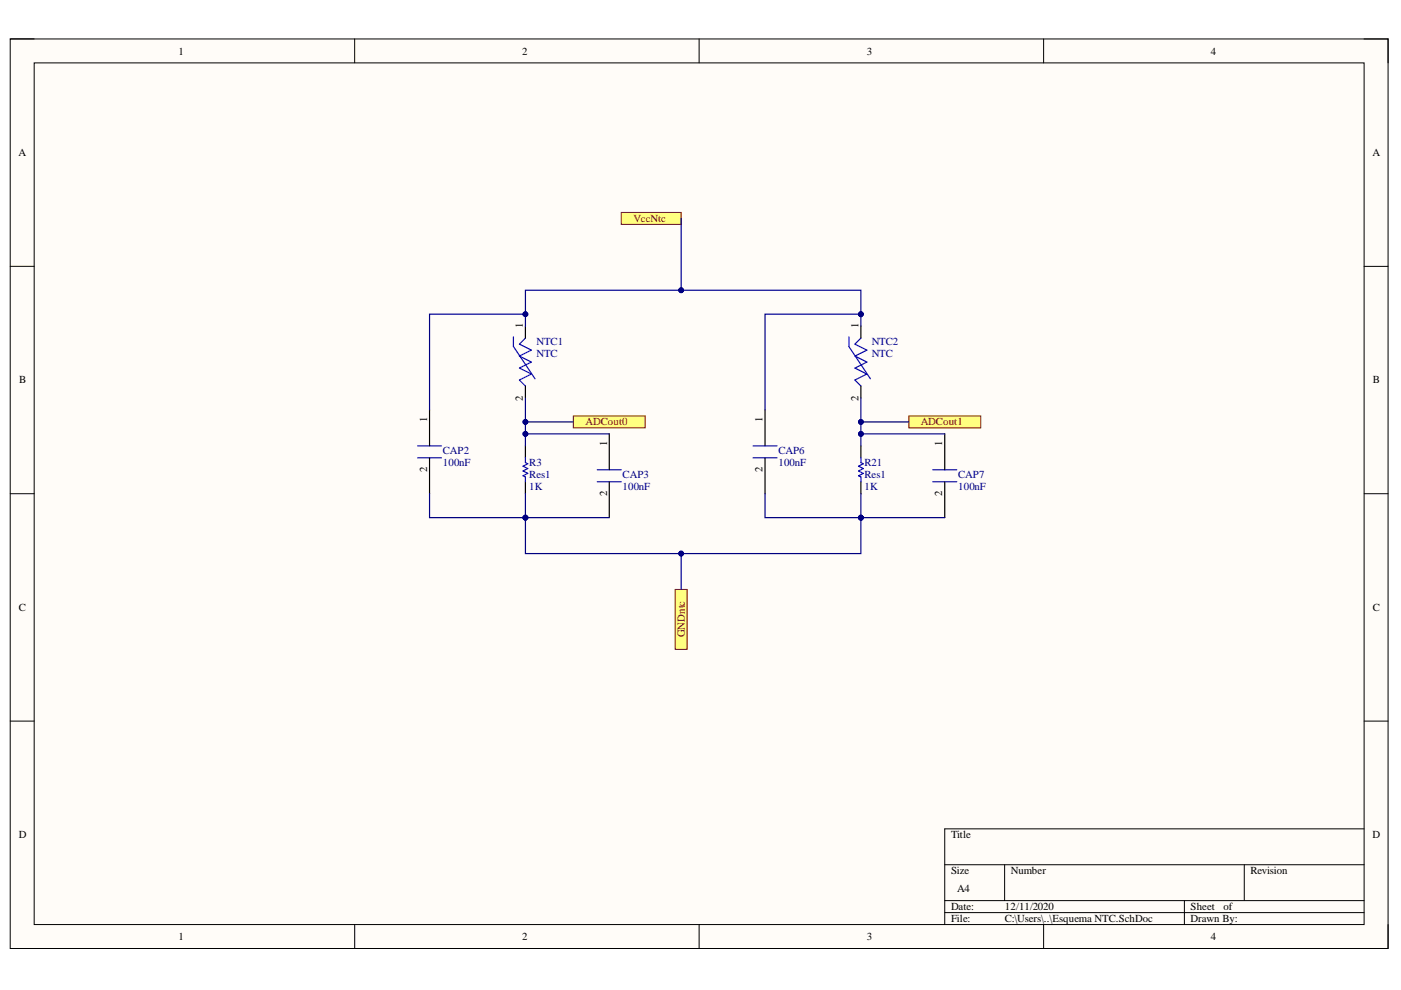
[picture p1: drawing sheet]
<svg xmlns="http://www.w3.org/2000/svg" width="297mm" height="210mm" viewBox="0 0 297 210" stroke-linecap="round" stroke-linejoin="round" font-family="sans-serif">
<path d="M2.2 8.3h292.1v192.8h-292.1z" fill-rule="evenodd" fill="#fffcf8"/>
<path d="M2.2 8.3h292.1v192.8h-292.1z" fill="none" stroke="#000" stroke-width=".21"/>
<path d="M7.2 13.3h282v182.7h-282z" fill-rule="evenodd" fill="#fffcf8"/>
<g fill="none" stroke="#000" stroke-width=".21">
<path d="M2.2 8.3h5M7.2 13.3h282v182.7h-282zM75.2 8.3v5M148.2 8.3v5M221.3 8.3v5M289.2 8.3h5.1v5M2.2 56.5h5M289.2 56.5h5.1M2.2 104.7h5M289.2 104.7h5.1M2.2 152.9h5M289.2 152.9h5.1"/>
<path d="M289.2 175.7h-88.9v20.3M75.2 196v5.1M148.2 196v5.1M200.3 183.3h88.9M200.3 191h88.9M200.3 193.5h88.9M213 183.3v7.7M221.3 196v5.1M251.1 191v5M263.8 183.3v7.7M294.3 196v5.1"/>
</g>
<path d="M88.5 94.5h5.1M88.5 97.1h5.1M111.4 97.1v1l.5 .2-1 .5 1 .5-1 .6 1 .5-1 .5 .5 .2v1M126.6 99.6h5.1M126.6 102.1h5.1" fill="none" stroke="#00f" stroke-width=".25"/>
<path d="M91.1 86.9v7.6M91.1 97.1v7.6M111.4 94.5v2.6M129.2 92v7.6M111.4 102.1v2.6M129.2 102.1v7.7" fill="none" stroke="#000" stroke-width=".25"/>
<path d="M121.6 88.2h15.2v2.5h-15.2z" fill-rule="evenodd" fill="#ffff80"/>
<path d="M121.6 88.2h15.2v2.5h-15.2z" fill="none" stroke="#800000" stroke-width=".21"/>
<path d="M159.7 94.5h5M159.7 97.1h5M182.5 97.1v1l.5 .2-1 .5 1 .5-1 .6 1 .5-1 .5 .5 .2v1M197.8 99.6h5.1M197.8 102.1h5.1" fill="none" stroke="#00f" stroke-width=".25"/>
<path d="M162.2 86.9v7.6M162.2 97.1v7.6M182.5 94.5v2.6M200.3 92v7.6M182.5 102.1v2.6M200.3 102.1v7.7" fill="none" stroke="#000" stroke-width=".25"/>
<path d="M192.7 88.2h15.2v2.5h-15.2z" fill-rule="evenodd" fill="#ffff80"/>
<path d="M192.7 88.2h15.2v2.5h-15.2z" fill="none" stroke="#800000" stroke-width=".21"/>
<path d="M108.9 71.4v2.1l4.5 6.8M111.4 71.7l-1.3 1.3 2.6 1.2-2.6 1.3 2.6 1.3-2.6 1.2 2.6 1.3-2.6 1.3 1.3 1.2M180 71.4v2.1l4.6 6.8M182.5 71.7l-1.2 1.3 2.5 1.2-2.5 1.3 2.5 1.3-2.5 1.2 2.5 1.3-2.5 1.3 1.2 1.2" fill="none" stroke="#00f" stroke-width=".25"/>
<path d="M111.4 69.2v2.5M182.5 69.2v2.5M111.4 81.8v2.6M182.5 81.8v2.6" fill="none" stroke="#000" stroke-width=".25"/>
<path d="M143.2 125h2.5v12.7h-2.5z" fill-rule="evenodd" fill="#ffff80"/>
<path d="M143.2 125h2.5v12.7h-2.5z" fill="none" stroke="#800000" stroke-width=".21"/>
<path d="M111.4 109.8v7.6h71.1v-7.6" fill="none" stroke="#000080" stroke-width=".25"/>
<circle cx="111.4" cy="109.8" r=".51" fill="#000080"/>
<circle cx="111.4" cy="109.8" r=".51" fill="none" stroke="#000080" stroke-width=".21"/>
<circle cx="144.4" cy="117.4" r=".51" fill="#000080"/>
<circle cx="144.4" cy="117.4" r=".51" fill="none" stroke="#000080" stroke-width=".21"/>
<circle cx="182.5" cy="109.8" r=".51" fill="#000080"/>
<circle cx="182.5" cy="109.8" r=".51" fill="none" stroke="#000080" stroke-width=".21"/>
<path d="M91.1 104.7v5.1h20.3v-5.1" fill="none" stroke="#000080" stroke-width=".25"/>
<circle cx="111.4" cy="109.8" r=".51" fill="#000080"/>
<circle cx="111.4" cy="109.8" r=".51" fill="none" stroke="#000080" stroke-width=".21"/>
<path d="M111.4 66.6h-20.3v20.3" fill="none" stroke="#000080" stroke-width=".25"/>
<circle cx="111.4" cy="66.6" r=".51" fill="#000080"/>
<circle cx="111.4" cy="66.6" r=".51" fill="none" stroke="#000080" stroke-width=".21"/>
<path d="M111.4 109.8h17.8" fill="none" stroke="#000080" stroke-width=".25"/>
<circle cx="111.4" cy="109.8" r=".51" fill="#000080"/>
<circle cx="111.4" cy="109.8" r=".51" fill="none" stroke="#000080" stroke-width=".21"/>
<path d="M111.4 92h17.8" fill="none" stroke="#000080" stroke-width=".25"/>
<circle cx="111.4" cy="92" r=".51" fill="#000080"/>
<circle cx="111.4" cy="92" r=".51" fill="none" stroke="#000080" stroke-width=".21"/>
<path d="M111.4 89.5h10.2" fill="none" stroke="#000080" stroke-width=".25"/>
<circle cx="111.4" cy="89.5" r=".51" fill="#000080"/>
<circle cx="111.4" cy="89.5" r=".51" fill="none" stroke="#000080" stroke-width=".21"/>
<path d="M162.2 104.7v5.1h20.3v-5.1" fill="none" stroke="#000080" stroke-width=".25"/>
<circle cx="182.5" cy="109.8" r=".51" fill="#000080"/>
<circle cx="182.5" cy="109.8" r=".51" fill="none" stroke="#000080" stroke-width=".21"/>
<path d="M182.5 66.6h-20.3v20.3" fill="none" stroke="#000080" stroke-width=".25"/>
<circle cx="182.5" cy="66.6" r=".51" fill="#000080"/>
<circle cx="182.5" cy="66.6" r=".51" fill="none" stroke="#000080" stroke-width=".21"/>
<path d="M182.5 109.8h17.8" fill="none" stroke="#000080" stroke-width=".25"/>
<circle cx="182.5" cy="109.8" r=".51" fill="#000080"/>
<circle cx="182.5" cy="109.8" r=".51" fill="none" stroke="#000080" stroke-width=".21"/>
<path d="M182.5 92h17.8" fill="none" stroke="#000080" stroke-width=".25"/>
<circle cx="182.5" cy="92" r=".51" fill="#000080"/>
<circle cx="182.5" cy="92" r=".51" fill="none" stroke="#000080" stroke-width=".21"/>
<path d="M182.5 89.5h10.2" fill="none" stroke="#000080" stroke-width=".25"/>
<circle cx="182.5" cy="89.5" r=".51" fill="#000080"/>
<circle cx="182.5" cy="89.5" r=".51" fill="none" stroke="#000080" stroke-width=".21"/>
<path d="M111.4 84.4v10.1" fill="none" stroke="#000080" stroke-width=".25"/>
<circle cx="111.4" cy="89.5" r=".51" fill="#000080"/>
<circle cx="111.4" cy="89.5" r=".51" fill="none" stroke="#000080" stroke-width=".21"/>
<circle cx="111.4" cy="92" r=".51" fill="#000080"/>
<circle cx="111.4" cy="92" r=".51" fill="none" stroke="#000080" stroke-width=".21"/>
<path d="M182.5 84.4v10.1" fill="none" stroke="#000080" stroke-width=".25"/>
<circle cx="182.5" cy="89.5" r=".51" fill="#000080"/>
<circle cx="182.5" cy="89.5" r=".51" fill="none" stroke="#000080" stroke-width=".21"/>
<circle cx="182.5" cy="92" r=".51" fill="#000080"/>
<circle cx="182.5" cy="92" r=".51" fill="none" stroke="#000080" stroke-width=".21"/>
<path d="M144.4 117.4v7.6" fill="none" stroke="#000080" stroke-width=".25"/>
<circle cx="144.4" cy="117.4" r=".51" fill="#000080"/>
<circle cx="144.4" cy="117.4" r=".51" fill="none" stroke="#000080" stroke-width=".21"/>
<path d="M111.4 69.2v-7.7h71.1v7.7" fill="none" stroke="#000080" stroke-width=".25"/>
<circle cx="111.4" cy="66.6" r=".51" fill="#000080"/>
<circle cx="111.4" cy="66.6" r=".51" fill="none" stroke="#000080" stroke-width=".21"/>
<circle cx="144.4" cy="61.5" r=".51" fill="#000080"/>
<circle cx="144.4" cy="61.5" r=".51" fill="none" stroke="#000080" stroke-width=".21"/>
<circle cx="182.5" cy="66.6" r=".51" fill="#000080"/>
<circle cx="182.5" cy="66.6" r=".51" fill="none" stroke="#000080" stroke-width=".21"/>
<path d="M131.7 45h12.7v2.6h-12.7z" fill-rule="evenodd" fill="#ffff80"/>
<path d="M131.7 45h12.7v2.6h-12.7z" fill="none" stroke="#800000" stroke-width=".21"/>
<path d="M144.4 46.3v15.2" fill="none" stroke="#000080" stroke-width=".25"/>
<circle cx="144.4" cy="61.5" r=".51" fill="#000080"/>
<circle cx="144.4" cy="61.5" r=".51" fill="none" stroke="#000080" stroke-width=".21"/>
<g font-size="2.3">
<text x="37.9" y="11.6">1</text>
<text x="110.7" y="11.6">2</text>
<text x="183.8" y="11.6">3</text>
<text x="256.7" y="11.6">4</text>
<text x="3.9" y="33.1">A</text>
<text x="291" y="33.1">A</text>
<text x="110.9" y="69.6" transform="rotate(-90 110.9 69.6)">1</text>
<text x="182" y="69.6" transform="rotate(-90 182 69.6)">1</text>
<text x="4.1" y="81.3">B</text>
<text x="291" y="81.3">B</text>
<text x="90.6" y="89.5" transform="rotate(-90 90.6 89.5)">1</text>
<text x="110.9" y="84.9" transform="rotate(-90 110.9 84.9)">2</text>
<text x="161.7" y="89.5" transform="rotate(-90 161.7 89.5)">1</text>
<text x="182" y="84.9" transform="rotate(-90 182 84.9)">2</text>
<text x="128.7" y="94.5" transform="rotate(-90 128.7 94.5)">1</text>
<text x="199.8" y="94.5" transform="rotate(-90 199.8 94.5)">1</text>
<text x="90.6" y="100.1" transform="rotate(-90 90.6 100.1)">2</text>
<text x="161.7" y="100.1" transform="rotate(-90 161.7 100.1)">2</text>
<text x="128.7" y="105.2" transform="rotate(-90 128.7 105.2)">2</text>
<text x="199.8" y="105.2" transform="rotate(-90 199.8 105.2)">2</text>
<text x="4" y="129.5">C</text>
<text x="291" y="129.5">C</text>
<text x="4" y="177.7">D</text>
<text x="201.6" y="177.7">Title</text>
<text x="291" y="177.7">D</text>
<text x="201.6" y="185.4">Size</text>
<text x="214.3" y="185.4">Number</text>
<text x="265.1" y="185.4">Revision</text>
<text x="202.9" y="189.2">A4</text>
<text x="201.6" y="193">Date:</text>
<text x="201.6" y="195.5">File:</text>
<text x="213" y="193">12/11/2020</text>
<text x="213" y="195.5">C:\Users\..\Esquema NTC.SchDoc</text>
<text x="252.4" y="193">Sheet</text>
<text x="252.4" y="195.5">Drawn By:</text>
<text x="259.4" y="193">of</text>
<text x="37.9" y="199.3">1</text>
<text x="110.7" y="199.3">2</text>
<text x="183.8" y="199.3">3</text>
<text x="256.7" y="199.3">4</text>
</g>
<g font-size="2.3" fill="#800000">
<text x="134.3" y="47">VccNtc</text>
<text x="124.1" y="90.2">ADCout0</text>
<text x="195.2" y="90.2">ADCout1</text>
<text x="145.2" y="135.2" transform="rotate(-90 145.2 135.2)">GNDntc</text>
</g>
<g font-size="2.3" fill="#000080">
<text x="113.7" y="73.2">NTC1</text>
<text x="113.7" y="75.7">NTC</text>
<text x="184.8" y="73.2">NTC2</text>
<text x="184.8" y="75.7">NTC</text>
<text x="93.9" y="96.3">CAP2</text>
<text x="93.9" y="98.9">100nF</text>
<text x="112.2" y="98.9">R3</text>
<text x="112.2" y="101.4">Res1</text>
<text x="132" y="101.4">CAP3</text>
<text x="165" y="96.3">CAP6</text>
<text x="165" y="98.9">100nF</text>
<text x="183.3" y="98.9">R21</text>
<text x="183.3" y="101.4">Res1</text>
<text x="203.2" y="101.4">CAP7</text>
<text x="112.2" y="103.9">1K</text>
<text x="132" y="103.9">100nF</text>
<text x="183.3" y="103.9">1K</text>
<text x="203.2" y="103.9">100nF</text>
</g>
</svg>
